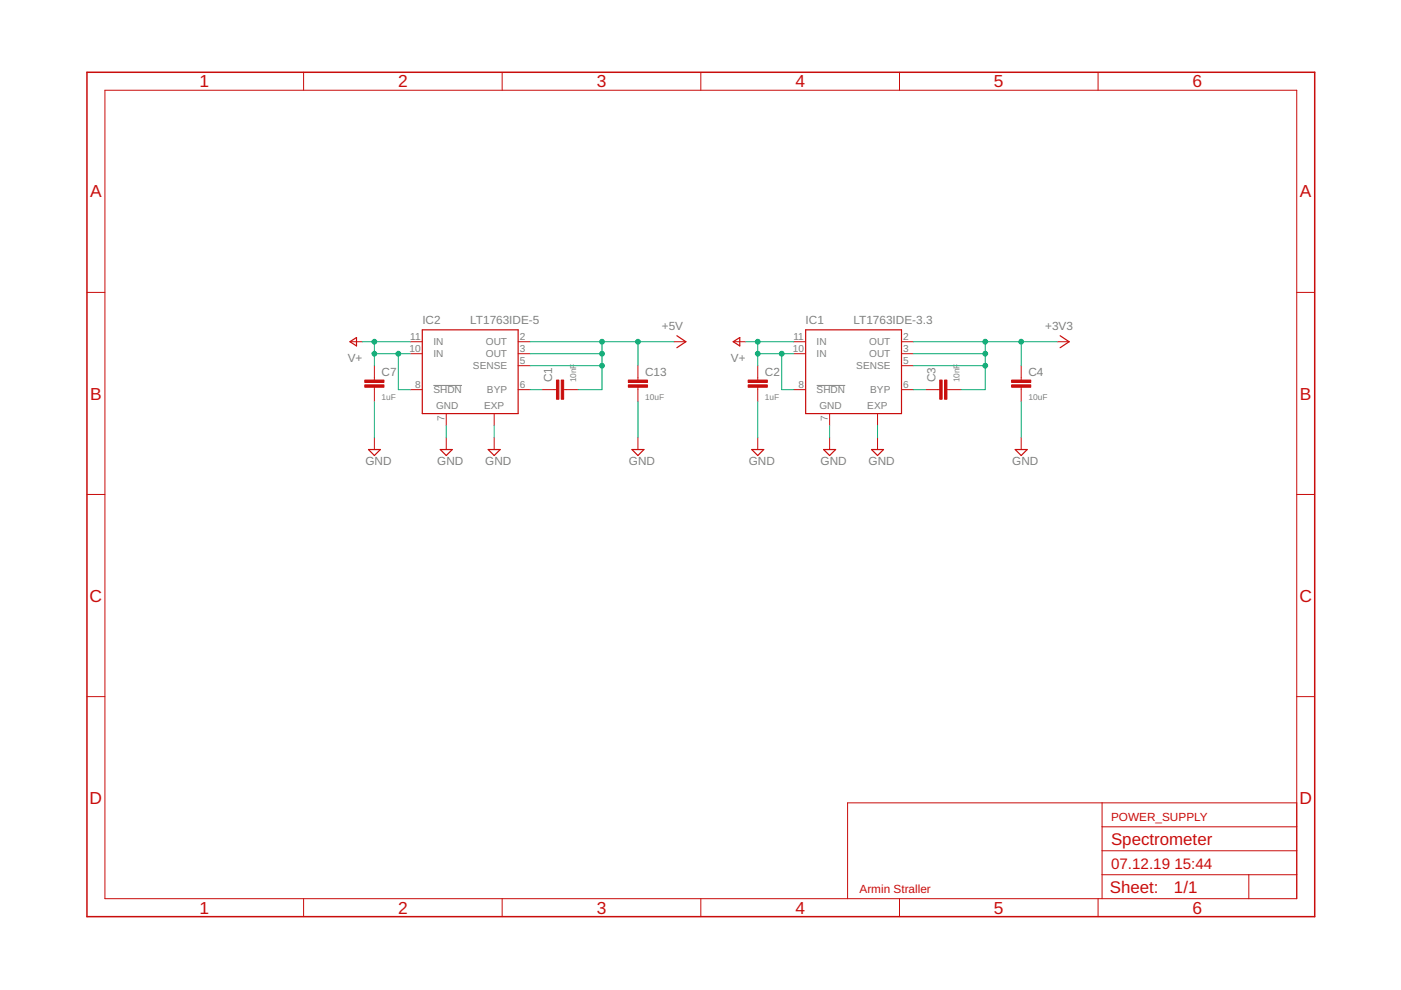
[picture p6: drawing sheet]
<svg xmlns="http://www.w3.org/2000/svg" width="297mm" height="210mm" viewBox="0 0 297 210" stroke-linecap="round" stroke-linejoin="round" font-family="sans-serif">
<path d="M91.9 81.7h6M173.1 81.7h6.1" fill="none" stroke="#808080" stroke-width=".21"/>
<g fill="none" stroke="#c90d0c" stroke-width=".25">
<path d="M74.2 72.5l1.4-.9v1.7zM89.5 69.9h20.4v17.8h-20.4zM143.5 71.2l1.9 1.3-1.9 1.2M155.4 72.5l1.4-.9v1.7zM170.8 69.9h20.3v17.8h-20.3zM224.8 71.2l1.9 1.3-1.9 1.2M78.1 95.3h2.5l-1.2 1.3zM93.3 95.3h2.6l-1.3 1.3zM103.5 95.3h2.5l-1.2 1.3zM134 95.3h2.5l-1.2 1.3zM159.4 95.3h2.5l-1.2 1.3zM174.6 95.3h2.6l-1.3 1.3z"/>
<path d="M184.8 95.3h2.5l-1.2 1.3zM215.2 95.3h2.6l-1.3 1.3z"/>
</g>
<g fill="none" stroke="#c90d0c" stroke-width=".21">
<path d="M22.2 19.1h252.7v171.4h-252.7zM64.4 15.3v3.8M106.5 15.3v3.8M148.6 15.3v3.8M190.7 15.3v3.8M232.8 15.3v3.8M18.4 62h3.8M74.3 72.5h2.6M79.4 77.5v3.1M87 72.5h2.5M87 75h2.5M109.9 72.5h2.5"/>
<path d="M109.9 77.5h2.5M109.9 75h2.5M135.3 77.5v3.1M142.9 72.5h2.5M155.6 72.5h2.5M160.7 77.5v3.1M168.3 72.5h2.5M168.3 75h2.5M191.1 72.5h2.6M191.1 77.5h2.6M191.1 75h2.6M216.5 77.5v3.1"/>
<path d="M224.1 72.5h2.6M274.9 62h3.8M79.4 82.1v3.1M79.4 92.8v2.5M87 82.6h2.5M94.6 87.7v2.5M94.6 92.8v2.5M104.8 87.7v2.5M104.8 92.8v2.5M109.9 82.6h2.5M114.9 82.6h3.1M119.5 82.6h3.1"/>
<path d="M135.3 82.1v3.1M135.3 92.8v2.5M160.7 82.1v3.1M160.7 92.8v2.5M168.3 82.6h2.5M175.9 87.7v2.5M175.9 92.8v2.5M186.1 87.7v2.5M186.1 92.8v2.5M191.1 82.6h2.6M196.2 82.6h3M200.8 82.6h3"/>
<path d="M216.5 82.1v3.1M216.5 92.8v2.5M18.4 104.8h3.8M274.9 104.8h3.8M18.4 147.7h3.8M274.9 147.7h3.8M233.7 170.2v20.3M233.7 175.3h41.2M274.9 170.2h-95.2v20.3M64.4 190.5v3.9M106.5 190.5v3.9M148.6 190.5v3.9"/>
<path d="M190.7 190.5v3.9M232.8 190.5v3.9M233.7 185.5h41.2M233.7 180.4h41.2M264.8 185.5v5"/>
</g>
<g fill="#c90d0c" stroke="#c90d0c" stroke-width=".21">
<path d="M77.3 81.6h4.1v.5h-4.1z"/>
<path d="M77.3 80.6h4.1v.5h-4.1z"/>
<path d="M119 80.6h.5v4h-.5z"/>
<path d="M118 80.6h.5v4h-.5z"/>
<path d="M133.2 80.6h4.1v.5h-4.1z"/>
<path d="M133.2 81.6h4.1v.5h-4.1z"/>
<path d="M158.6 81.6h4.1v.5h-4.1z"/>
<path d="M158.6 80.6h4.1v.5h-4.1z"/>
<path d="M200.3 80.6h.5v4h-.5z"/>
<path d="M199.2 80.6h.5v4h-.5z"/>
<path d="M214.5 80.6h4v.5h-4z"/>
<path d="M214.5 81.6h4v.5h-4z"/>
</g>
<path d="M18.4 15.3h260.3v179.1h-260.3z" fill="none" stroke="#c90d0c" stroke-width=".32"/>
<g fill="none" stroke="#0dab76" stroke-width=".21">
<path d="M76.9 72.5h10.1M79.4 72.5v5M79.4 75h7.6M84.5 75v7.6h2.5M112.4 72.5h30.5M112.4 75h15.2M112.4 77.5h15.2M127.6 72.5v10.1h-5M135.3 72.5v5M158.1 72.5h10.2M160.7 72.5v5M160.7 75h7.6"/>
<path d="M165.7 75v7.6h2.6M193.7 72.5h30.4M193.7 75h15.2M193.7 77.5h15.2M208.9 72.5v10.1h-5.1M216.5 72.5v5M79.4 85.2v7.6M94.6 90.2v2.6M104.8 90.2v2.6M112.4 82.6h2.5M135.3 85.2v7.6M160.7 85.2v7.6"/>
<path d="M175.9 90.2v2.6M186.1 90.2v2.6M193.7 82.6h2.5M216.5 85.2v7.6"/>
</g>
<g fill="#0dab76" stroke="#0dab76" stroke-width=".21">
<circle cx="79.4" cy="75" r=".51"/>
<circle cx="79.4" cy="72.5" r=".51"/>
<circle cx="84.5" cy="75" r=".51"/>
<circle cx="160.7" cy="75" r=".51"/>
<circle cx="160.7" cy="72.5" r=".51"/>
<circle cx="165.7" cy="75" r=".51"/>
<circle cx="127.6" cy="72.5" r=".51"/>
<circle cx="127.6" cy="77.5" r=".51"/>
<circle cx="127.6" cy="75" r=".51"/>
<circle cx="135.3" cy="72.5" r=".51"/>
<circle cx="208.9" cy="72.5" r=".51"/>
<circle cx="208.9" cy="77.5" r=".51"/>
<circle cx="208.9" cy="75" r=".51"/>
<circle cx="216.5" cy="72.5" r=".51"/>
</g>
<g font-size="3.7" fill="#c90d0c">
<text x="42.3" y="18.5">1</text>
<text x="84.4" y="18.5">2</text>
<text x="126.5" y="18.5">3</text>
<text x="168.6" y="18.5">4</text>
<text x="210.7" y="18.5">5</text>
<text x="252.9" y="18.5">6</text>
<text x="19.1" y="41.9">A</text>
<text x="275.6" y="41.9">A</text>
<text x="19.1" y="84.7">B</text>
<text x="275.6" y="84.7">B</text>
<text x="19" y="127.6">C</text>
<text x="275.5" y="127.6">C</text>
<text x="19" y="170.4">D</text>
<text x="275.5" y="170.4">D</text>
<text x="42.3" y="193.7">1</text>
<text x="84.4" y="193.7">2</text>
<text x="126.5" y="193.7">3</text>
<text x="168.6" y="193.7">4</text>
<text x="210.7" y="193.7">5</text>
<text x="252.9" y="193.7">6</text>
</g>
<g font-size="3.6" fill="#c90d0c">
<text x="235.6" y="179.1">Spectrometer</text>
<text x="235.3" y="189.4">Sheet:</text>
<text x="248.9" y="189.3">1/1</text>
</g>
<g font-size="3.2" fill="#c90d0c">
<text x="235.6" y="184.2">07.12.19</text>
<text x="249" y="184.2">15:44</text>
</g>
<g font-size="2.5" fill="#808080">
<text x="89.5" y="68.7">IC2</text>
<text x="99.7" y="68.7">LT1763IDE-5</text>
<text x="140.3" y="69.9">+5V</text>
<text x="170.8" y="68.7">IC1</text>
<text x="181" y="68.7">LT1763IDE-3.3</text>
<text x="221.6" y="69.9">+3V3</text>
<text x="73.7" y="76.8">V+</text>
<text x="155" y="76.8">V+</text>
<text x="80.9" y="79.7">C7</text>
<text x="117.1" y="81.1" transform="rotate(-90 117.1 81.1)">C1</text>
<text x="136.8" y="79.7">C13</text>
<text x="162.2" y="79.7">C2</text>
<text x="198.4" y="81.1" transform="rotate(-90 198.4 81.1)">C3</text>
<text x="218" y="79.7">C4</text>
<text x="77.5" y="98.5">GND</text>
<text x="92.7" y="98.5">GND</text>
<text x="102.9" y="98.5">GND</text>
<text x="133.4" y="98.5">GND</text>
<text x="158.7" y="98.5">GND</text>
<text x="174" y="98.5">GND</text>
<text x="184.1" y="98.5">GND</text>
<text x="214.6" y="98.5">GND</text>
</g>
<g font-size="2.5" fill="#c90d0c">
<text x="235.6" y="174">POWER_SUPPLY</text>
<text x="182.2" y="189.3">Armin Straller</text>
</g>
<g font-size="2.1" fill="#808080">
<text x="86.8" y="74.6">10</text>
<text x="87" y="72.1">11</text>
<text x="91.9" y="73.2">IN</text>
<text x="91.9" y="75.8">IN</text>
<text x="103" y="73.2">OUT</text>
<text x="103" y="75.8">OUT</text>
<text x="110.2" y="72.1">2</text>
<text x="110.2" y="77.2">5</text>
<text x="110.2" y="74.6">3</text>
<text x="168.1" y="74.6">10</text>
<text x="168.2" y="72.1">11</text>
<text x="173.1" y="73.2">IN</text>
<text x="173.1" y="75.8">IN</text>
<text x="184.3" y="73.2">OUT</text>
<text x="184.3" y="75.8">OUT</text>
<text x="191.5" y="72.1">2</text>
<text x="191.5" y="77.2">5</text>
<text x="191.5" y="74.6">3</text>
<text x="88" y="82.3">8</text>
<text x="91.9" y="83.4">SHDN</text>
<text x="100.3" y="78.3">SENSE</text>
<text x="103.2" y="83.4">BYP</text>
<text x="110.2" y="82.3">6</text>
<text x="169.3" y="82.3">8</text>
<text x="173.1" y="83.4">SHDN</text>
<text x="181.6" y="78.3">SENSE</text>
<text x="184.5" y="83.4">BYP</text>
<text x="191.5" y="82.3">6</text>
<text x="92.5" y="86.7">GND</text>
<text x="94.3" y="89.2" transform="rotate(-90 94.3 89.2)">7</text>
<text x="102.6" y="86.7">EXP</text>
<text x="173.7" y="86.7">GND</text>
<text x="175.5" y="89.2" transform="rotate(-90 175.5 89.2)">7</text>
<text x="183.9" y="86.7">EXP</text>
</g>
<g font-size="1.8" fill="#808080">
<text x="122.2" y="81.1" transform="rotate(-90 122.2 81.1)">10nF</text>
<text x="203.4" y="81.1" transform="rotate(-90 203.4 81.1)">10nF</text>
<text x="80.9" y="84.8">1uF</text>
<text x="136.8" y="84.8">10uF</text>
<text x="162.2" y="84.8">1uF</text>
<text x="218" y="84.8">10uF</text>
</g>
</svg>
